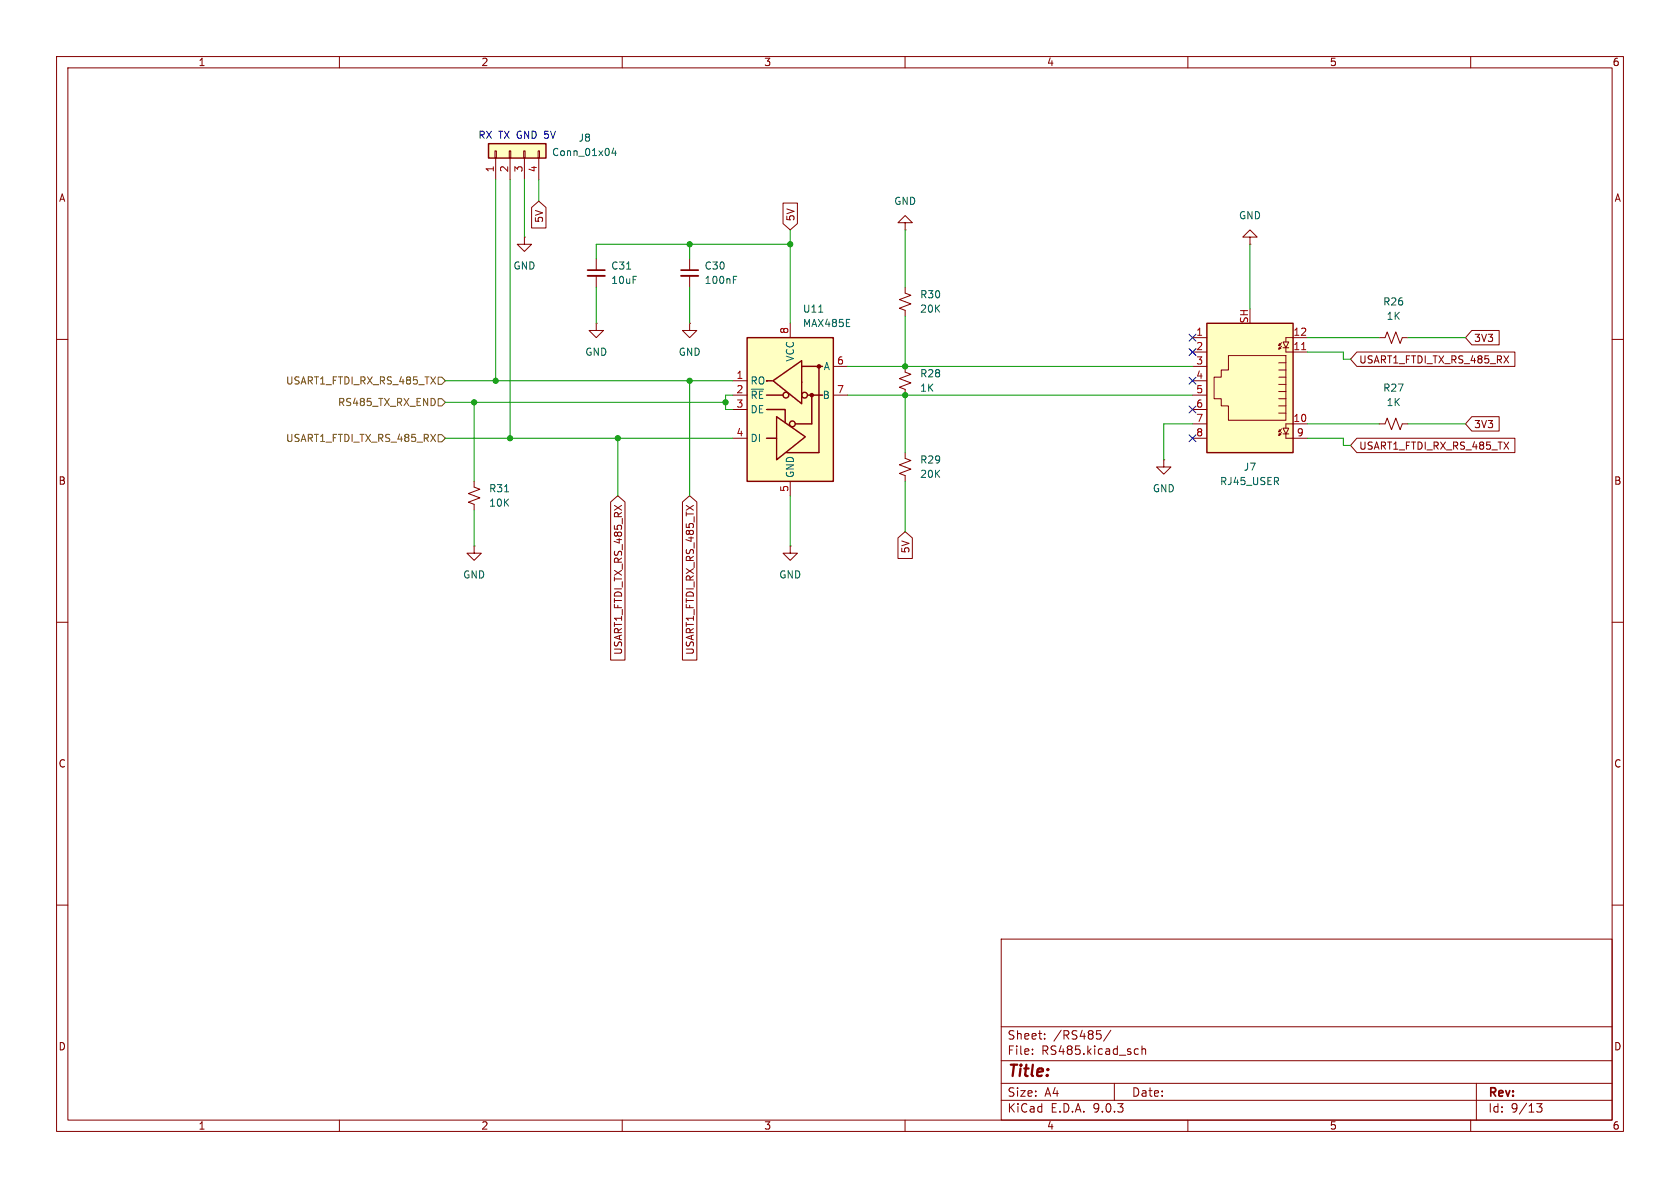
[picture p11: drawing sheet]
<svg xmlns="http://www.w3.org/2000/svg" width="297mm" height="210mm" viewBox="0 0 297 210" stroke-linecap="round" stroke-linejoin="round" font-family="sans-serif">
<g fill="none" stroke="#840000" stroke-width=".18">
<path d="M10 10h277v190h-277zM12 12h273v186h-273zM60 10v2M110 10v2M160 10v2M210 10v2M260 10v2M92.7 41.9v1.3h1.3l-1.3 1.3-1.3-1.3h1.3M92.7 41.9h.1M105.4 57.2v1.2h1.3l-1.3 1.3-1.3-1.3h1.3M105.4 57.2h.1M10 60h2"/>
<path d="M285 60h2M205.7 81.3v1.3h1.3l-1.3 1.2-1.2-1.2h1.2M205.7 81.3h.1M10 110h2M285 110h2M10 160h2M177 166h108v32h-108zM285 160h2M60 198v2M110 198v2M160 198v2M177 194.5h108"/>
<path d="M177 191.5h108M177 187.5h108M177 181.5h108M182.5 186.3v.1M182.5 185.5v.1M184.7 183.6v.1M184.7 182.8v.1M193.9 182.2h.7M194.5 182.8l.2 .3-.2 .5M196.4 182.1l-1.3 2M197 191.5v3M200.8 185.4l.4 .1"/>
<path d="M201.2 186.3l-.4 .1M201.9 185.5l.2-.1 .4 .1v.9M201.9 184.9v1.5M210 198v2M260 198v2M261 191.5v6.5M271.7 195.1h.9l-.5 .6 .4 .1v.7l-.2 .1-.6-.1"/>
</g>
<path d="M86.4 25.4h10.1v2.5h-10.1z" fill="#ffffc2"/>
<path d="M86.4 25.4h10.1v2.5h-10.1z" fill="none" stroke="#840000" stroke-width=".25"/>
<g fill="none" stroke="#840000" stroke-width=".18">
<path d="M87.5 26.7h.3v1.2h-.3zM87.6 27.9v3.9M90 26.7h.3v1.2h-.3zM90.2 27.9v3.9M92.6 26.7h.2v1.2h-.2zM92.7 27.9v3.9M95.1 26.7h.3v1.2h-.3zM95.2 27.9v3.9M160 39.4h1.3l-1.3-1.3-1.3 1.3h1.3v1.2M160 50.8v1l1 .4-2 .8 2 .7-2 .8 1 .4v1M160 40.6h.1M221 41.9h1.2l-1.2-1.3-1.3 1.3h1.3v1.3"/>
<path d="M221 43.2h.1M243.8 59.7h1.1l.3-1 .8 2 .8-2 .7 2 .4-1h1M160 64.8v1l1 .4-2 .7 2 .8-2 .8 1 .3v1.1M243.8 74.9h1.1l.3-1 .8 2 .8-2 .7 2 .4-1h1M83.8 85.1v1l1 .4-2 .7 2 .8-2 .8 1 .4v1M160 80v1l1 .4-2 .8 2 .7-2 .8 1 .4v1"/>
</g>
<path d="M108.5 26.2l-.3 .9h.8M108.8 26.7v.8M89.2 86.9h.7" fill="none" stroke="#006464" stroke-width=".18"/>
<path d="M213.4 57.2h15.2v22.8h-15.2z" fill="#ffffc2"/>
<path d="M213.4 57.2h15.2v22.8h-15.2z" fill="none" stroke="#840000" stroke-width=".25"/>
<g fill="none" stroke="#840000" stroke-width=".18">
<path d="M105.4 45.7v2.1M105.4 48.8v2M121.9 57.2v1.2h1.3l-1.3 1.3-1.3-1.3h1.3M121.9 57.2h.1M210.8 59.7h2.6M231.1 59.7h-3.8v.8M210.8 62.2h2.6M210.8 74.9h2.6M210.8 77.5h2.6M210.8 64.8h2.6M210.8 67.3h2.6M210.8 69.9h2.6"/>
<path d="M210.8 72.4h2.6M217.2 62.9h10.1v11.4h-10.1v-2.5h-1.3v-1.3h-1.3v-3.8h1.3v-1.3h1.3zM226.1 70.5h1.2M226.1 64.1h1.2M226.1 65.4h1.2M226.1 66.7h1.2M226.1 67.9h1.2M226.1 69.2h1.2M226.1 71.8h1.2M226.1 73h1.2M226.2 60.7l-.1 .4M226.2 61.3l-.1 .4"/>
<path d="M226.2 75.9l-.1 .4M226.2 76.6l-.1 .4M226.6 60.6l-.5 .5 .3-.1M226.6 61.2l-.5 .5 .3-.1M226.6 75.8l-.5 .5 .3-.1M226.6 76.5l-.5 .5 .3-.2M226.8 60.5h1l-.5 1zM226.8 75.7h1l-.5 1zM226.8 61.5h1M226.8 76.7h1M227.3 61.5v.7h3.8M227.3 76.7v.8h3.8"/>
<path d="M231.1 74.9h-3.8v.8"/>
</g>
<path d="M230.1 61.8h.7" fill="none" stroke="#a90000" stroke-width=".18"/>
<path d="M103.9 47.8h3" fill="none" stroke="#840000" stroke-width=".3"/>
<path d="M103.9 48.8h3" fill="none" stroke="#840000" stroke-width=".33"/>
<path d="M110.8 47.6h.7" fill="none" stroke="#006464" stroke-width=".18"/>
<path d="M132.1 59.7h15.2v25.4h-15.2z" fill="#ffffc2"/>
<g fill="none" stroke="#840000" stroke-width=".25">
<path d="M132.1 59.7h15.2v25.4h-15.2zM135.5 72.4h3.3v2.3M135.5 69.9h2.9M135.5 77.5h1.7M135.6 67.3h-.1h1M136.7 67.3l5-3.5v7.6zM137.3 73.7l5.1 3.5-5.1 4.1zM141.7 64.8h3.7M142.7 69.9h2.7M143.5 69.9v5h-2.9M144.8 64.8v15.2h-5.7"/>
<circle cx="138.9" cy="69.9" r=".51"/>
<circle cx="140.1" cy="74.9" r=".51"/>
<circle cx="142.2" cy="69.9" r=".51"/>
</g>
<g fill="#840000" stroke="#840000" stroke-width=".25">
<circle cx="143.5" cy="69.9" r=".28"/>
<circle cx="144.8" cy="64.8" r=".28"/>
</g>
<g fill="none" stroke="#840000" stroke-width=".18">
<path d="M94 36.7l1.2-1.1 1.3 1.1v3.6h-2.5zM138.4 35.9h2.6v3.6l-1.3 1.1-1.3-1.1zM121.9 45.7v2.1M121.9 48.8v2M139.7 57.2v2.5M260.2 58.4h4.8v2.6h-4.8l-1.1-1.3zM129.5 67.3h2.6M129.5 69.9h2.6M129.5 72.4h2.6M129.5 77.5h2.6M147.3 69.9h2.6M147.3 64.8h2.6"/>
<path d="M239.9 77.5h27.9v2.5h-27.9l-1.1-1.3zM239.9 62.2h27.9v2.6h-27.9l-1.1-1.3zM260.2 73.7h4.8v2.5h-4.8l-1.1-1.3zM83.8 96.5v1.3h1.3l-1.3 1.3-1.3-1.3h1.3M83.8 96.5h.1M107.9 88.7l1.3-1.1 1.3 1.1v28h-2.6zM120.6 88.7l1.3-1.1 1.3 1.1v28h-2.6zM139.7 96.5v1.3h1.3l-1.3 1.3-1.3-1.3h1.3M139.7 96.5h.1M139.7 85.1v2.5M158.7 95.1l1.3-1.1 1.3 1.1v3.6h-2.6z"/>
</g>
<path d="M129.7 49.5h.4M129.7 48.8h.6M144.7 55.2h.8" fill="none" stroke="#006464" stroke-width=".18"/>
<path d="M120.4 47.8h3" fill="none" stroke="#840000" stroke-width=".3"/>
<path d="M120.4 48.8h3" fill="none" stroke="#840000" stroke-width=".33"/>
<path d="M77.5 70.5h.6l.6 .6-.6 .7h-.6zM77.5 66.7h.6l.6 .6-.6 .6h-.6zM77.5 76.8h.6l.6 .7-.6 .6h-.6z" fill="none" stroke="#725600" stroke-width=".18"/>
<g fill="none" stroke="#009600" stroke-width=".18">
<path d="M87.6 31.8v35.5M90.2 31.8v45.7M92.7 31.8v10.1M95.2 31.8v3.8M105.4 50.8v6.4M121.9 43.2v2.5M121.9 50.8v6.4M139.7 43.2h-34.3v2.5M139.7 40.6v16.6M160 40.6v10.2M160 55.9v8.9M221 43.2v11.4"/>
<path d="M231.1 59.7h12.7M248.9 59.7h10.2M78.7 71.1h49.6M78.7 77.5h50.8M78.7 67.3h50.8M83.8 71.1v14M109.2 77.5v10.1M121.9 67.3v20.3M129.5 69.9h-1.2v2.5h1.2M149.9 69.9h60.9M149.9 64.8h60.9M160 69.9v10.1"/>
<path d="M210.8 74.9h-5.1v6.4M231.1 74.9h12.7M231.1 77.5h6.4v1.2h1.3M231.1 62.2h6.4v1.3h1.3M248.9 74.9h10.2M83.8 90.2v6.3M139.7 87.6v8.9M160 85.1v8.9"/>
</g>
<path d="M210.2 59.1l1.2 1.2M211.4 59.1l-1.2 1.2M210.2 76.9l1.2 1.2M210.2 71.8l1.2 1.2M210.2 66.7l1.2 1.2M210.2 61.6l1.2 1.2M211.4 76.9l-1.2 1.2M211.4 71.8l-1.2 1.2M211.4 66.7l-1.2 1.2M211.4 61.6l-1.2 1.2" fill="none" stroke="#000084" stroke-width=".18"/>
<g fill="#009600" stroke="#009600" stroke-width=".18">
<circle cx="83.8" cy="71.1" r=".46"/>
<circle cx="87.6" cy="67.3" r=".46"/>
<circle cx="160" cy="69.9" r=".46"/>
<circle cx="160" cy="64.8" r=".46"/>
<circle cx="109.2" cy="77.5" r=".46"/>
<circle cx="128.3" cy="71.1" r=".46"/>
<circle cx="121.9" cy="67.3" r=".46"/>
<circle cx="90.2" cy="77.5" r=".46"/>
<circle cx="139.7" cy="43.2" r=".46"/>
<circle cx="121.9" cy="43.2" r=".46"/>
</g>
<text font-size="2.8" fill="#840000" x="178" y="190.9">Title:</text>
<g font-size="2.1" fill="#840000">
<text x="178" y="184">Sheet:</text>
<text x="186.2" y="184">/RS485/</text>
<text x="178" y="186.7">File:</text>
<text x="184.1" y="186.7">RS485.kicad_sch</text>
<text x="178" y="196.9">KiCad</text>
<text x="178" y="194.1">Size:</text>
<text x="184.7" y="194.1">A4</text>
<text x="185.7" y="196.9">E.D.A.</text>
<text x="193.3" y="196.9">9.0.3</text>
<text x="200" y="194.1">Date:</text>
<text x="263" y="194.3">Rev:</text>
<text x="263" y="196.9">Id:</text>
<text x="267.1" y="196.9">9/13</text>
</g>
<g font-size="1.8" fill="#840000">
<text x="35" y="11.9">1</text>
<text x="85" y="11.9">2</text>
<text x="135" y="11.9">3</text>
<text x="185" y="11.9">4</text>
<text x="235" y="11.9">5</text>
<text x="285" y="11.9">6</text>
<text x="10.3" y="35.9">A</text>
<text x="285.3" y="35.9">A</text>
<text x="96.2" y="39.5" transform="rotate(-90 96.2 39.5)">5V</text>
<text x="140.7" y="39.2" transform="rotate(-90 140.7 39.2)">5V</text>
<text x="240.2" y="64.5">USART1_FTDI_TX_RS_485_RX</text>
<text x="260.5" y="60.6">3V3</text>
<text x="260.5" y="75.9">3V3</text>
<text x="240.2" y="79.7">USART1_FTDI_RX_RS_485_TX</text>
<text x="10.3" y="85.9">B</text>
<text x="285.3" y="85.9">B</text>
<text x="161" y="97.9" transform="rotate(-90 161 97.9)">5V</text>
<text x="110.2" y="115.9" transform="rotate(-90 110.2 115.9)">USART1_FTDI_TX_RS_485_RX</text>
<text x="122.9" y="115.9" transform="rotate(-90 122.9 115.9)">USART1_FTDI_RX_RS_485_TX</text>
<text x="10.3" y="135.9">C</text>
<text x="285.3" y="135.9">C</text>
<text x="10.3" y="185.9">D</text>
<text x="285.3" y="185.9">D</text>
<text x="35" y="199.9">1</text>
<text x="85" y="199.9">2</text>
<text x="135" y="199.9">3</text>
<text x="185" y="199.9">4</text>
<text x="235" y="199.9">5</text>
<text x="285" y="199.9">6</text>
</g>
<text font-size="1.8" fill="#0000c2" x="84.5" y="24.7">RX TX GND 5V</text>
<g font-size="1.8" fill="#006464">
<text x="97.5" y="27.8">Conn_01x04</text>
<text x="102.2" y="25.2">J8</text>
<text x="158" y="36.4">GND</text>
<text x="218.9" y="39">GND</text>
<text x="90.7" y="47.9">GND</text>
<text x="108" y="47.9">C31</text>
<text x="124.5" y="47.9">C30</text>
<text x="108" y="50.4">10uF</text>
<text x="124.5" y="50.4">100nF</text>
<text x="162.6" y="52.9">R30</text>
<text x="141.9" y="55.5">U11</text>
<text x="141.9" y="58">MAX485E</text>
<text x="162.6" y="55.5">20K</text>
<text x="244.4" y="54.2">R26</text>
<text x="245" y="56.7">1K</text>
<text x="103.4" y="63.1">GND</text>
<text x="119.9" y="63.1">GND</text>
<text x="140.6" y="64" transform="rotate(-90 140.6 64)">VCC</text>
<text x="145.5" y="65.6">A</text>
<text x="132.6" y="68.2">RO</text>
<text x="132.6" y="70.7">~{RE}</text>
<text x="145.3" y="70.7">B</text>
<text x="162.6" y="69.4">1K</text>
<text x="162.6" y="66.9">R28</text>
<text x="244.4" y="69.4">R27</text>
<text x="245" y="72">1K</text>
<text x="132.6" y="73.3">DE</text>
<text x="132.6" y="78.3">DI</text>
<text x="162.6" y="82.1">R29</text>
<text x="219.8" y="83.4">J7</text>
<text x="86.4" y="87.2">R31</text>
<text x="86.4" y="89.8">10K</text>
<text x="140.6" y="84.6" transform="rotate(-90 140.6 84.6)">GND</text>
<text x="162.6" y="84.7">20K</text>
<text x="203.7" y="87.2">GND</text>
<text x="215.6" y="86">RJ45_USER</text>
<text x="81.8" y="102.5">GND</text>
<text x="137.7" y="102.5">GND</text>
</g>
<g font-size="1.8" fill="#a90000">
<text x="87.4" y="30.6" transform="rotate(-90 87.4 30.6)">1</text>
<text x="89.9" y="30.6" transform="rotate(-90 89.9 30.6)">2</text>
<text x="92.5" y="30.6" transform="rotate(-90 92.5 30.6)">3</text>
<text x="95" y="30.6" transform="rotate(-90 95 30.6)">4</text>
<text x="139.4" y="59.1" transform="rotate(-90 139.4 59.1)">8</text>
<text x="211.4" y="59.4">1</text>
<text x="220.7" y="57.3" transform="rotate(-90 220.7 57.3)">SH</text>
<text x="228.6" y="59.4">12</text>
<text x="147.9" y="64.5">6</text>
<text x="211.4" y="62">2</text>
<text x="211.4" y="64.5">3</text>
<text x="228.6" y="62">11</text>
<text x="130.1" y="67.1">1</text>
<text x="130.1" y="69.6">2</text>
<text x="147.9" y="69.6">7</text>
<text x="211.4" y="67.1">4</text>
<text x="211.4" y="69.6">5</text>
<text x="130.1" y="72.1">3</text>
<text x="130.1" y="77.2">4</text>
<text x="211.4" y="72.1">6</text>
<text x="211.4" y="74.7">7</text>
<text x="211.4" y="77.2">8</text>
<text x="228.6" y="74.7">10</text>
<text x="229.2" y="77.2">9</text>
<text x="139.4" y="87.1" transform="rotate(-90 139.4 87.1)">5</text>
</g>
<g font-size="1.8" fill="#725600">
<text x="50.5" y="68.2">USART1_FTDI_RX_RS_485_TX</text>
<text x="59.7" y="72">RS485_TX_RX_END</text>
<text x="50.5" y="78.3">USART1_FTDI_TX_RS_485_RX</text>
</g>
</svg>
